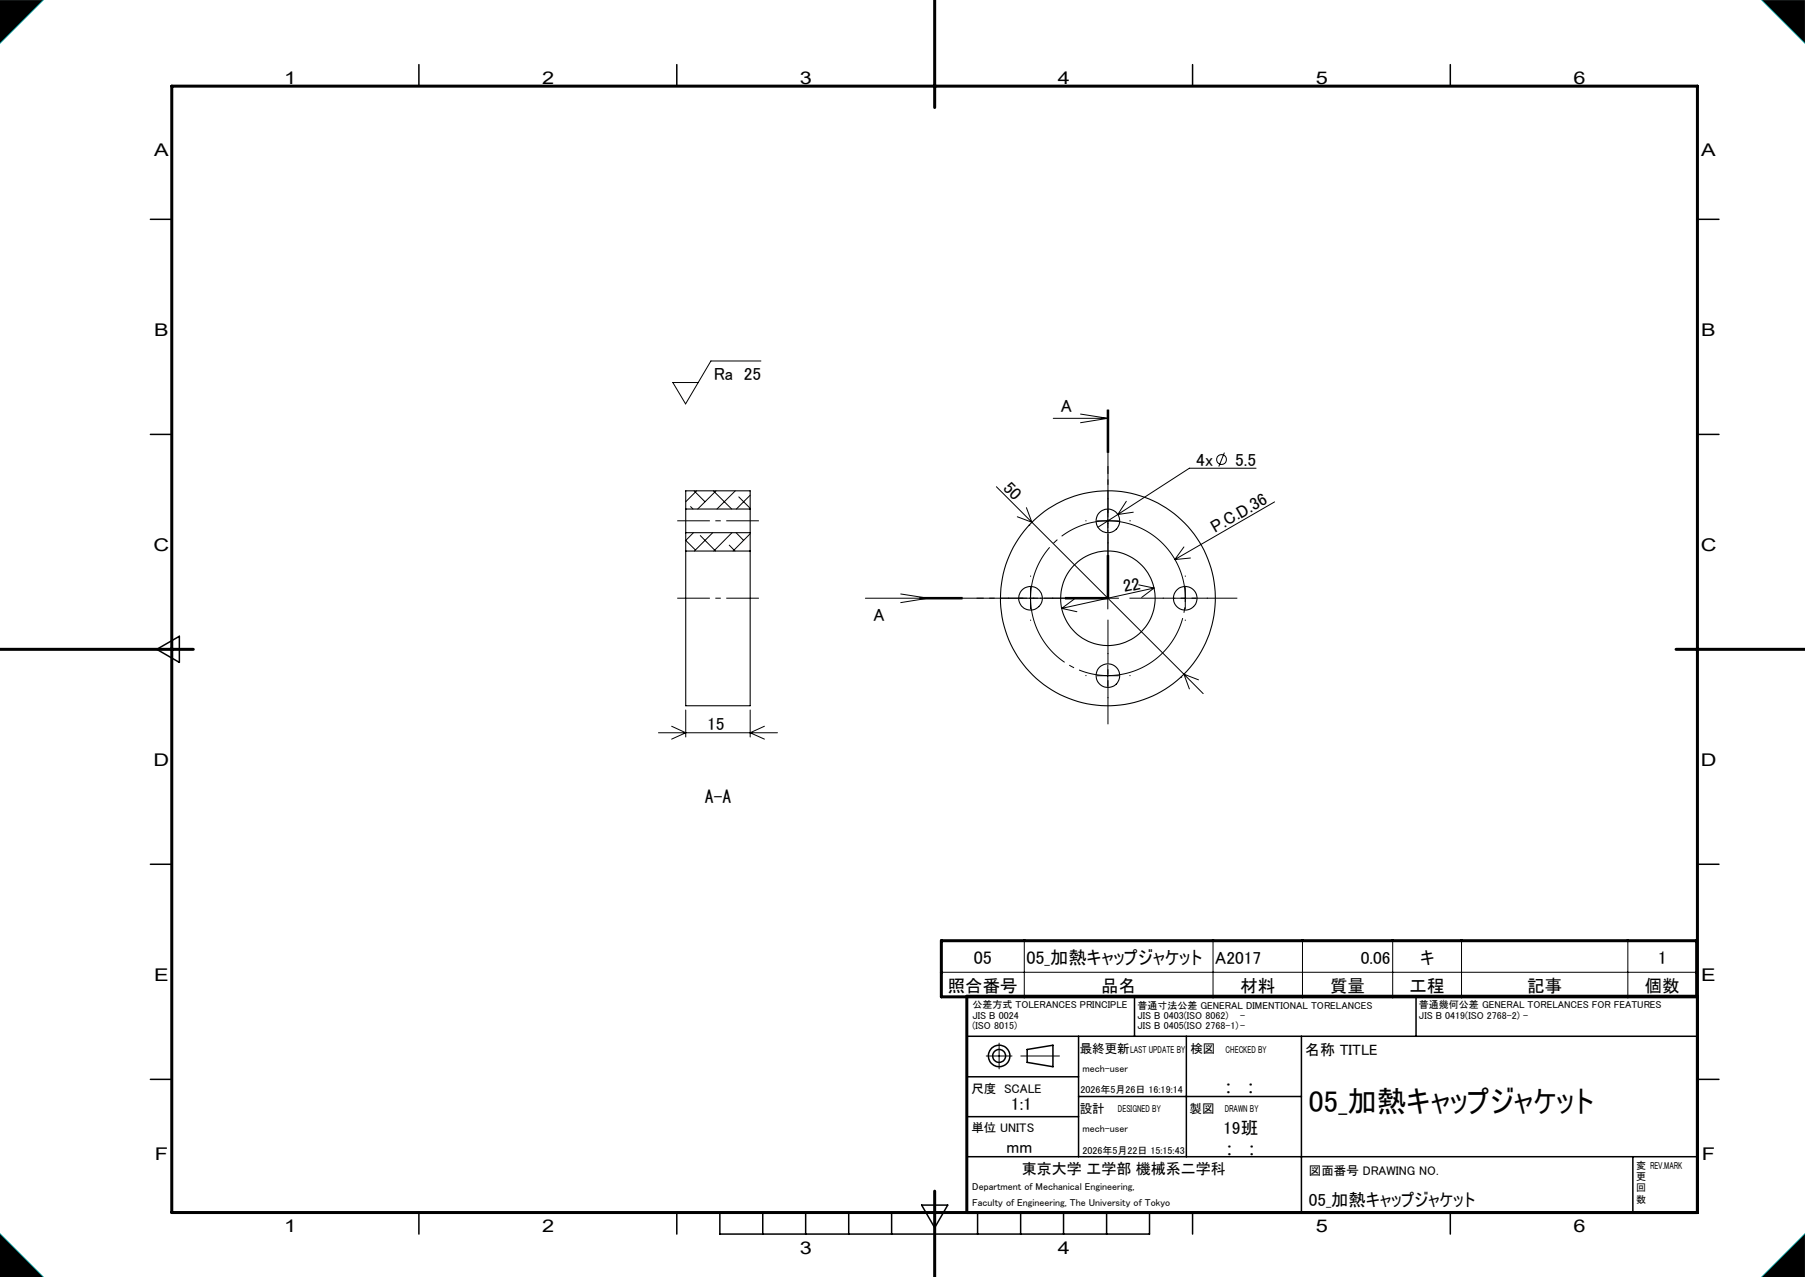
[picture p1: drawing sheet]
<svg xmlns="http://www.w3.org/2000/svg" width="420mm" height="297mm" viewBox="0 0 420 297" stroke-linecap="round" stroke-linejoin="round" font-family="sans-serif">
<g fill="none" stroke="#000" stroke-width=".25">
<path d="M159.6 118.4v5.5M159.6 118.4v-4.2h15v4.2M159.6 118.4h15M174.6 118.4v5.5M159.6 128.2v35.9h15v-35.9M159.6 128.2h15M159.6 123.9h15M159.6 123.9v4.3M174.6 123.9v4.3"/>
<circle cx="239.8" cy="139.1" r="2.75"/>
<circle cx="257.8" cy="139.1" r="11"/>
<circle cx="257.8" cy="139.1" r="25"/>
<circle cx="257.8" cy="121.1" r="2.74"/>
<circle cx="275.8" cy="139.1" r="2.75"/>
<circle cx="257.8" cy="157.1" r="2.76"/>
</g>
<g fill="none" stroke="#000" stroke-width=".23">
<path d="M0 0h10l-10 10zM410 0h10v10zM177.1 84h-11.7l-5.9 9.9-2.9-4.9h5.9M245.1 97.3h12.7M251.4 96.3l6.4 1M257.6 95.3v10zM257.8 97.3l-6.4 1M257.8 95.3v10M258 95.3v10M160.7 117.8l.6 .6M161.5 114.2l2.5 2.5M162.1 114.2l-2.5 2.5"/>
<path d="M166 114.2l4.3 4.2M166.6 114.2l-4.3 4.2M171.1 114.2l-4.3 4.2M171.9 115.6l2.7 2.6M174.6 115.2l-3.3 3.2M231.8 113.2l43.7 43.6M238.8 118.1l1.3 3.4-3.4-1.3M257.8 118.6v5M260.1 119.7l-4.6 2.9M262.1 116.6l-2 3.1M263.7 119.1l-3.6 .6M284.9 105.3l-1.3 3.2"/>
<path d="M292.3 108.9h-15.5l-16.7 10.8M296.6 116.7l-23.2 13.4M161.4 123.9l-1.8 1.8 2.2 2.2M162.9 124.6l3.6 3.6M165.8 123.9l-4.2 4.3M169.7 126.8l1.3 1.4M170.3 123.9l-4.2 4.3M171.3 123.9l1.7 1.8M174.6 124.1l-4 4.1M209.6 138.1l6.3 1-6.3 1.1M214 138.9h10M214 139.3h10"/>
<path d="M224 139.1h-22.6M237.3 139.1h5M239.4 122.2h.1M239.8 136.6v5M247.8 139.1h12.5M247.8 138.9h10M247.8 139.3h10M249.9 139.3l-2.8 2.2M255.3 121.1h5M257.6 129.1v10M257.8 136.6v5M257.8 129.1v10"/>
<path d="M258 129.1v10M265 136l3.5 .8M268.5 136.8l-21.4 4.7M268.5 136.8l-2.9 2.2M273.3 139.1h5M275.5 127.2l-2.1 2.9M275.8 136.6v5M277 129.8l-3.6 .3M247.1 141.5l3.5 .8M255.3 157.2h5M257.8 154.7v4.9M274.7 157.5h.1"/>
<path d="M275.5 156.8l4.5 4.5M275.5 156.8l3.4 1.3M275.5 156.8l1.3 3.4M153.2 170.4h27.7M156.3 168.9l3.3 1.5-3.3 1.5M159.6 165.1v6.3M174.6 165.1v6.3M177.9 168.9l-3.3 1.5 3.3 1.5M238.3 218.8v13M282.3 218.8v13M303.1 218.8v13M324.1 218.8v13"/>
<path d="M340.1 218.8v13M378.8 218.8v13M219 226.1h175.8M229.5 245.6h6M232.5 242.6v6M237.5 245.6h9M0 287l10 10h-10zM410 297l10-10v10z"/>
<circle cx="284.2" cy="106.9" r="1.14"/>
</g>
<g fill="none" stroke="#000" stroke-width=".35">
<path d="M97.5 15v5M157.5 15v5M277.5 15v5M337.5 15v5M35 51h5M395 51h5M35 101h5M395 101h5M36.5 151l5.2-3v6.1zM35 201h5M395 201h5M264 231.7v9.3"/>
<path d="M329.5 231.7v9.3M35 251h5M225 241h170M225 250.4h26M225 259.7h26M245 248.1v-5l-6 1v3l6 1M251 241v28M251 255h51.8M276 241v28M302.8 241v41M395 251h5M225 269h170"/>
<path d="M379.9 269v13M97.5 282v5M157.5 282v5M167.5 282v5h100v-5M177.5 282v5M187.5 282v5M197.5 282v5M207.5 282v5M214.5 280.3h6l-3 5.2zM227.5 282v5M237.5 282v5M247.5 282v5"/>
<path d="M257.5 282v5M277.5 282v5M337.5 282v5"/>
<circle cx="232.5" cy="245.6" r="2.5"/>
<circle cx="232.5" cy="245.6" r="1.5"/>
</g>
<path d="M217.5 0v25M40 20h355v262h-355zM0 151h45M390 151h30M219 218.8h175.8v13h-175.8zM395 231.7h-170v50.3M217.5 277v20" fill="none" stroke="#000" stroke-width=".7"/>
<path d="M0 0h10l-10 10zM410 0h10v10zM0 287l10 10h-10zM410 297l10-10v10z" fill="none" stroke="#0ff" stroke-width=".23"/>
<path d="M0 0v10l10-10zM410 0l10 10v-10zM410 297h10v-10zM0 287v10h10z" fill-rule="evenodd" fill="#000"/>
<path d="M266.3 123.2a18 18 0 0 0-26.5 16.2 18 18 0 0 0 26.9 15.4 18 18 0 0 0 .6-31l-1-.6" fill="none" stroke="#000" stroke-width=".23" stroke-dasharray="30.5 1.3 1.3 1.3" stroke-dashoffset="10.1" stroke-linecap="butt"/>
<path d="M257.8 134.1v-25.7" fill="none" stroke="#000" stroke-width=".23" stroke-dasharray="30.5 1.3 1.3 1.3" stroke-dashoffset="19.5" stroke-linecap="butt"/>
<path d="M252.8 139.1h-25.6" fill="none" stroke="#000" stroke-width=".23" stroke-dasharray="30.5 1.3 1.3 1.3" stroke-dashoffset="19.6" stroke-linecap="butt"/>
<path d="M257.8 144.1v24.4" fill="none" stroke="#000" stroke-width=".23" stroke-dasharray="30.5 1.3 1.3 1.3" stroke-dashoffset="20.2" stroke-linecap="butt"/>
<path d="M262.8 139.1h25.1" fill="none" stroke="#000" stroke-width=".23" stroke-dasharray="30.5 1.3 1.3 1.3" stroke-dashoffset="19.8" stroke-linecap="butt"/>
<g fill="none" stroke="#000" stroke-width=".23" stroke-dasharray="30.5 1.3 1.3 1.3" stroke-linecap="butt">
<path d="M257.8 116.1v-.2M234.8 139.1h-.2M239.8 134.1v-.2M244.8 139.1h.3M252.8 121.1h-.2M257.8 126.1v.3M262.8 121.1h.3M270.8 139.1h-.2M275.8 134.1v-.2M280.8 139.1h.3M239.8 144.1v.3M252.8 157.1h-.2"/>
<path d="M257.8 152.1v-.2M262.8 157.1h.3M275.8 144.1v.3M257.8 162.1v.3"/>
</g>
<path d="M157.6 121.1h19M157.6 139.1h19" fill="none" stroke="#000" stroke-width=".23" stroke-dasharray="30.5 1.3 1.3 1.3" stroke-dashoffset="22.9" stroke-linecap="butt"/>
<path d="M257.8 139.1v-43.8M257.8 139.1h-43.8" fill="none" stroke="#000" stroke-width=".23" stroke-dasharray="6.3 1.3 1.3 1.3" stroke-dashoffset="1.6" stroke-linecap="butt"/>
<text font-size="7" x="304.6" y="258.7">05_加熱キャップジャケット</text>
<g font-size="4.2">
<text x="226.6" y="224.2">05</text>
<text x="238.8" y="224.2">05_加熱キャップジャケット</text>
<text x="385.7" y="224.2">1</text>
</g>
<g font-size="4.1">
<text x="66.1" y="19.6">1</text>
<text x="126.1" y="19.6">2</text>
<text x="186.1" y="19.6">3</text>
<text x="246.1" y="19.6">4</text>
<text x="306.1" y="19.6">5</text>
<text x="366.1" y="19.6">6</text>
<text x="35.9" y="36.3">A</text>
<text x="395.9" y="36.3">A</text>
<text x="35.9" y="78.1">B</text>
<text x="395.9" y="78.1">B</text>
<text x="166.1" y="88.4">Ra 25</text>
<text x="246.8" y="95.7">A</text>
<text x="233.2" y="113.7" transform="rotate(45 233.2 113.7)">50</text>
<text x="278.4" y="108.3">4x</text>
<text x="287.4" y="108.3">5.5</text>
<text x="282.8" y="124.1" transform="rotate(-30 282.8 124.1)">P.C.D.36</text>
<text x="35.8" y="128.1">C</text>
<text x="395.8" y="128.1">C</text>
<text x="261.6" y="137.8" transform="rotate(-12 261.6 137.8)">22</text>
<text x="203.3" y="144.4">A</text>
<text x="164.5" y="169.8">15</text>
<text x="35.8" y="178.1">D</text>
<text x="395.8" y="178.1">D</text>
<text x="164" y="186.7">A-A</text>
<text x="282.8" y="224.2">A2017</text>
<text x="316.6" y="224.2">0.06</text>
<text x="330.4" y="224.2">キ</text>
<text x="35.9" y="228.1">E</text>
<text x="220.5" y="230.7">照合番号</text>
<text x="256.2" y="230.7">品名</text>
<text x="288.6" y="230.7">材料</text>
<text x="309.5" y="230.7">質量</text>
<text x="328" y="230.7">工程</text>
<text x="355.4" y="230.7">記事</text>
<text x="382.7" y="230.7">個数</text>
<text x="395.9" y="228.1">E</text>
<text x="285.2" y="254.2">:</text>
<text x="290.4" y="254.2">:</text>
<text x="235.2" y="258.1">1:1</text>
<text x="284.6" y="263.6">19班</text>
<text x="36" y="269.8">F</text>
<text x="234.2" y="268.3">mm</text>
<text x="285.4" y="268.7">:</text>
<text x="290.6" y="268.7">:</text>
<text x="396" y="269.8">F</text>
<text x="304.6" y="280.5">05_加熱キャップジャケット</text>
<text x="66.1" y="286.6">1</text>
<text x="126.1" y="286.6">2</text>
<text x="306.1" y="286.6">5</text>
<text x="366.1" y="286.6">6</text>
<text x="186.1" y="291.6">3</text>
<text x="246.1" y="291.6">4</text>
</g>
<g font-size="3.5">
<text x="303.7" y="245.4">名称 TITLE</text>
<text x="237.7" y="273">東京大学 工学部 機械系二学科</text>
</g>
<g font-size="2.9">
<text x="251.3" y="244.9">最終更新</text>
<text x="277" y="244.9">検図</text>
<text x="226" y="254.1">尺度 SCALE</text>
<text x="226" y="263.2">単位 UNITS</text>
<text x="251.3" y="258.7">設計</text>
<text x="276.8" y="258.8">製図</text>
<text x="304.6" y="273.3">図面番号 DRAWING NO.</text>
</g>
<g font-size="2.3">
<text x="226.3" y="234.5">公差方式 TOLERANCES PRINCIPLE</text>
<text x="226.3" y="236.9">JIS B 0024</text>
<text x="226.3" y="239.3">(ISO 8015)</text>
<text x="264.7" y="234.6">普通寸法公差 GENERAL DIMENTIONAL TORELANCES</text>
<text x="264.7" y="237">JIS B 0403(ISO 8062)</text>
<text x="264.7" y="239.4">JIS B 0405(ISO 2768-1)-</text>
<text x="288.6" y="237">-</text>
<text x="330.2" y="234.5">普通幾何公差 GENERAL TORELANCES FOR FEATURES</text>
<text x="330.2" y="236.9">JIS B 0419(ISO 2768-2) -</text>
<text x="263" y="244.9">LAST UPDATE BY</text>
<text x="285.2" y="244.8">CHECKED BY</text>
<text x="251.9" y="249.4">mech-user</text>
<text x="251.4" y="254.1">2026年5月26日 16:19:14</text>
<text x="251.9" y="263.3">mech-user</text>
<text x="260.1" y="258.7">DESIGNED BY</text>
<text x="285" y="258.7">DRAWN BY</text>
<text x="251.9" y="268.3">2026年5月22日 15:15:43</text>
<text x="380.7" y="274.4">更</text>
<text x="380.7" y="271.8">変 REV.MARK</text>
<text x="226.2" y="280.5">Faculty of Engineering, The University of Tokyo</text>
<text x="226.2" y="276.8">Department of Mechanical Engineering,</text>
<text x="380.7" y="279.7">数</text>
<text x="380.7" y="277.1">回</text>
</g>
</svg>
